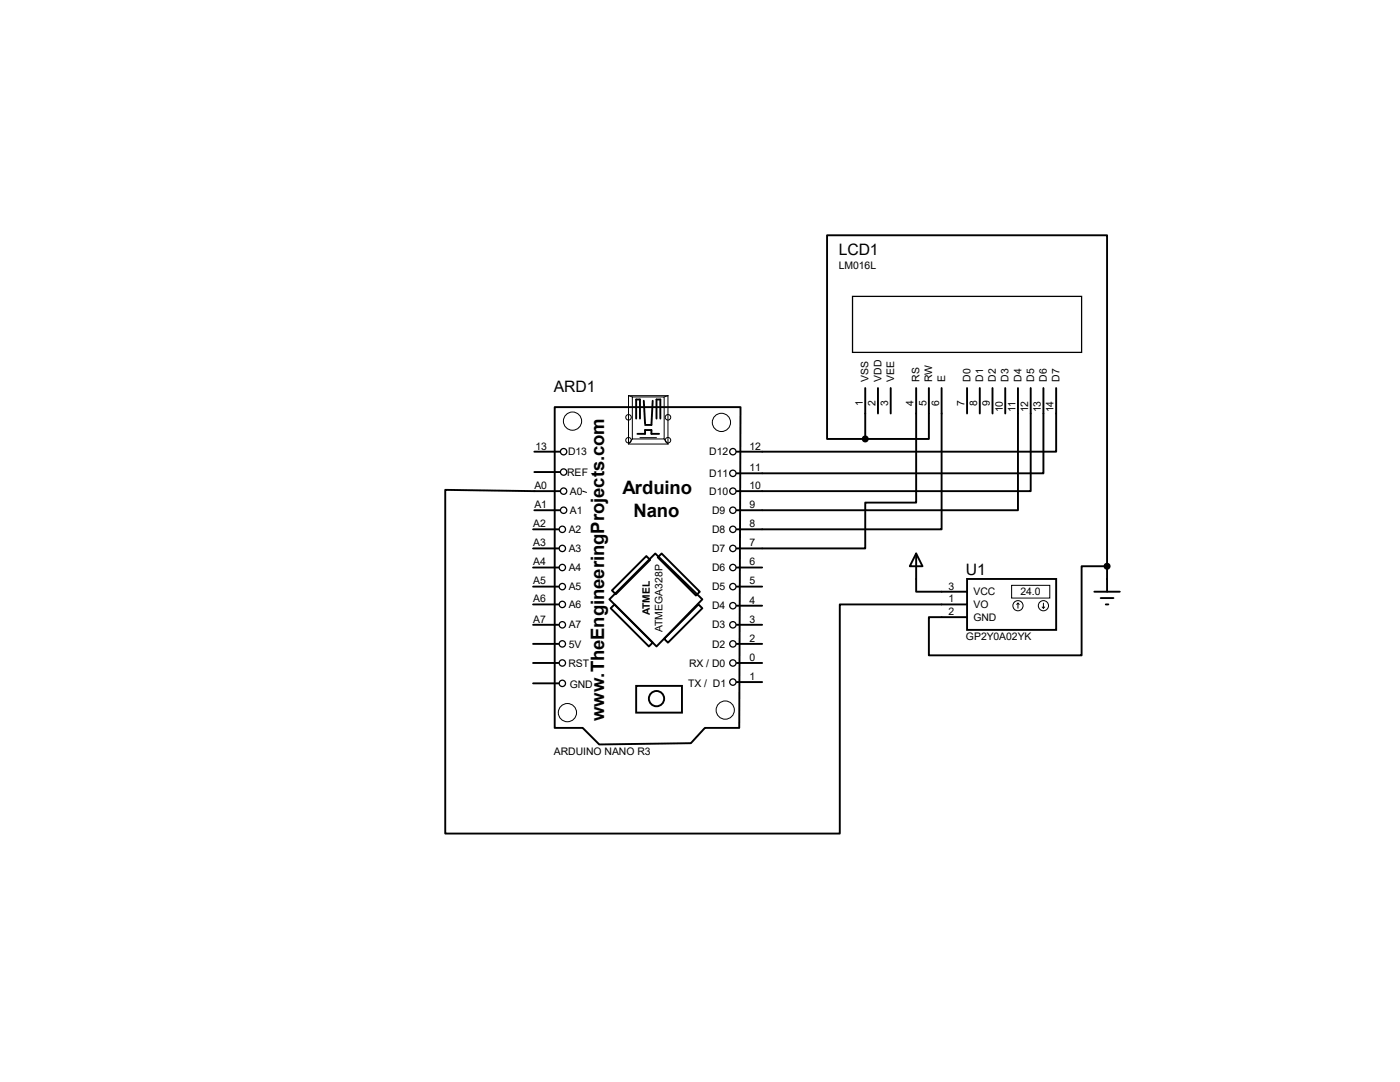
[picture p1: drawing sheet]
<svg xmlns="http://www.w3.org/2000/svg" width="279mm" height="216mm" viewBox="0 0 279 216" stroke-linecap="round" stroke-linejoin="round" font-family="sans-serif">
<g fill="none" stroke="#000" stroke-width=".38">
<path d="M128.5 80l.2 4.5M130.3 80l-.3 4.8h-1.3M172.7 77.4v10.2M175.2 77.4v5.1M177.8 77.4v5.1M182.8 77.4v22.9h-10.1v9.1h-25.7M185.4 77.4v10.2h-12.7M187.9 77.4v28.2h-40.9M193 77.4v5.1M195.5 77.4v5.1M198.1 77.4v5.1M200.6 77.4v5.1"/>
<path d="M203.2 77.4v24.4h-56.2M205.7 77.4v20.6h-58.7M208.2 77.4v17h-61.2M210.8 77.4v12.7h-63.8M106.6 90.1h5.1M106.6 94.2h5.1M110.7 81.2h37.1l-.3 64h-6.8l-2.8 3.1-18.3 .2-3.3-3.3h-5.6zM111.7 98l-22.8-.3v68.6h78.7v-45.7h25.4M127 83.5v-3.8h.7v3.8M127.2 86.6h1.5v-.8h1.3v.8h1.5M131 83.5v-3.8h.8v3.8M172.7 87.6h-7.6v-40.7h55.8v66.1"/>
<path d="M106.4 117.1h5.1M106.4 113.2h5.1M106.4 109.4h5.1M106.4 105.6h5.1M106.6 101.8h5.1M129 111l.8 .7-6.9 6.9-.8-.8zM130.8 110.4l9.4 9.2-9.2 9.4-9.4-9.4zM131.3 111.2l.7-.8 7.7 7.7-.8 .7zM147 117.1h5.1M147 113.2h5.1M182.8 110.4l1.3 2.6h-2.5zM182.8 110.4v7.7h10.2"/>
<path d="M193 115.5h17.8v10.2h-17.8zM218.4 118.1h5.1M219.7 119.3h2.5M220.9 113h-5v17.8h-30.5v-7.7h7.6M220.9 113v5.1M106.4 120.6h5.1M106.4 132.3h5.1M106.4 128.5h5.1M106.4 124.7h5.1M106.4 136.4h5.1M122.6 120.6l7.7 7.6-.8 .8-7.6-7.6zM127 136.9h9.1v5.3h-9.1z"/>
<path d="M132.5 127.5l6.9-6.9 .8 .8-6.9 6.8zM147 132.3h5.1M147 136.1h5.1M147 128.5h5.1M147 124.7h5.1M147 120.9h5.1M220.7 120.6h.5"/>
<circle cx="131" cy="139.4" r="1.52"/>
</g>
<g fill="none" stroke="#000" stroke-width=".25">
<path d="M170.1 59.1h45.8v11.2h-45.8z"/>
<circle cx="112.5" cy="90.1" r=".64"/>
<circle cx="112.5" cy="98" r=".64"/>
<circle cx="112.5" cy="94.2" r=".64"/>
<circle cx="146.3" cy="94.4" r=".64"/>
<circle cx="146.3" cy="98" r=".64"/>
<circle cx="146.3" cy="90.1" r=".64"/>
<circle cx="112.2" cy="117.1" r=".64"/>
<circle cx="112.2" cy="105.6" r=".64"/>
<circle cx="112.2" cy="113.2" r=".64"/>
<circle cx="112.2" cy="109.4" r=".64"/>
<circle cx="112.5" cy="101.8" r=".64"/>
<circle cx="146.3" cy="101.8" r=".64"/>
<circle cx="146.3" cy="109.4" r=".64"/>
<circle cx="146.3" cy="105.6" r=".64"/>
<circle cx="146.3" cy="117.1" r=".64"/>
<circle cx="146.3" cy="113.2" r=".64"/>
<circle cx="112.2" cy="132.3" r=".64"/>
<circle cx="112.2" cy="136.4" r=".64"/>
<circle cx="112.2" cy="120.6" r=".64"/>
<circle cx="112.2" cy="128.5" r=".64"/>
<circle cx="112.2" cy="124.7" r=".64"/>
<circle cx="146.3" cy="124.7" r=".64"/>
<circle cx="146.3" cy="128.5" r=".64"/>
<circle cx="146.3" cy="132.3" r=".64"/>
<circle cx="146.3" cy="136.1" r=".64"/>
<circle cx="146.3" cy="120.9" r=".64"/>
</g>
<g fill="none" stroke="#000" stroke-width=".2">
<path d="M125.4 79h7.9v9.6h-7.9zM125.5 79l.7 .2M126.2 79.2h6.3v8.4h-6.3zM133.3 79l-.8 .2M116.3 98l.8 .3M126.2 87.6l-.8 1M127.7 87.3h3.3M132.5 87.6l.8 1M201.9 116.8h7.6v2.5h-7.6zM203.2 120.4l.2 .2M203.2 120.4l-.3 .2M203.2 120.4v1"/>
<path d="M208 121.1l.2 .3M208.2 120.4v1M208.5 121.1l-.3 .3"/>
<circle cx="114.3" cy="84" r="1.82"/>
<circle cx="125.4" cy="87.8" r=".55"/>
<circle cx="125.4" cy="83.3" r=".55"/>
<circle cx="133.3" cy="83.3" r=".55"/>
<circle cx="133.3" cy="87.8" r=".55"/>
<circle cx="144" cy="84.3" r="1.82"/>
<circle cx="203.2" cy="120.9" r="1.02"/>
<circle cx="208.2" cy="120.9" r="1.02"/>
<circle cx="113.2" cy="142.2" r="1.82"/>
<circle cx="144.7" cy="141.7" r="1.82"/>
</g>
<g fill="#000" stroke="#000" stroke-width=".38">
<circle cx="172.7" cy="87.6" r=".51"/>
<circle cx="220.9" cy="113" r=".51"/>
</g>
<g font-size="3.7">
<text x="124.2" y="98.6">Arduino</text>
<text x="126.4" y="103.2">Nano</text>
<text x="120.6" y="143.9" transform="rotate(-90 120.6 143.9)">www.TheEngineeringProjects.com</text>
</g>
<g font-size="3.1">
<text x="167.4" y="50.9">LCD1</text>
<text x="110.5" y="78.2">ARD1</text>
<text x="192.8" y="114.6">U1</text>
</g>
<g font-size="2.1">
<text x="167.4" y="53.8">LM016L</text>
<text x="173.4" y="76.2" transform="rotate(-90 173.4 76.2)">VSS</text>
<text x="175.9" y="76.2" transform="rotate(-90 175.9 76.2)">VDD</text>
<text x="178.4" y="76.2" transform="rotate(-90 178.4 76.2)">VEE</text>
<text x="183.5" y="76.2" transform="rotate(-90 183.5 76.2)">RS</text>
<text x="186.1" y="76.2" transform="rotate(-90 186.1 76.2)">RW</text>
<text x="188.6" y="76.2" transform="rotate(-90 188.6 76.2)">E</text>
<text x="193.7" y="76.2" transform="rotate(-90 193.7 76.2)">D0</text>
<text x="196.2" y="76.2" transform="rotate(-90 196.2 76.2)">D1</text>
<text x="198.8" y="76.2" transform="rotate(-90 198.8 76.2)">D2</text>
<text x="201.3" y="76.2" transform="rotate(-90 201.3 76.2)">D3</text>
<text x="203.8" y="76.2" transform="rotate(-90 203.8 76.2)">D4</text>
<text x="206.4" y="76.2" transform="rotate(-90 206.4 76.2)">D5</text>
<text x="208.9" y="76.2" transform="rotate(-90 208.9 76.2)">D6</text>
<text x="211.5" y="76.2" transform="rotate(-90 211.5 76.2)">D7</text>
<text x="172.2" y="81.1" transform="rotate(-90 172.2 81.1)">1</text>
<text x="174.7" y="81.1" transform="rotate(-90 174.7 81.1)">2</text>
<text x="177.3" y="81.1" transform="rotate(-90 177.3 81.1)">3</text>
<text x="182.3" y="81.1" transform="rotate(-90 182.3 81.1)">4</text>
<text x="184.9" y="81.1" transform="rotate(-90 184.9 81.1)">5</text>
<text x="187.4" y="81.1" transform="rotate(-90 187.4 81.1)">6</text>
<text x="192.5" y="81.1" transform="rotate(-90 192.5 81.1)">7</text>
<text x="195" y="81.1" transform="rotate(-90 195 81.1)">8</text>
<text x="197.6" y="81.1" transform="rotate(-90 197.6 81.1)">9</text>
<text x="200.1" y="82.3" transform="rotate(-90 200.1 82.3)">10</text>
<text x="202.7" y="82.1" transform="rotate(-90 202.7 82.1)">11</text>
<text x="205.2" y="82.3" transform="rotate(-90 205.2 82.3)">12</text>
<text x="207.7" y="82.3" transform="rotate(-90 207.7 82.3)">13</text>
<text x="210.3" y="82.3" transform="rotate(-90 210.3 82.3)">14</text>
<text x="106.8" y="89.7">13</text>
<text x="149.6" y="89.7">12</text>
<text x="113.2" y="94.9">REF</text>
<text x="113.4" y="90.8">D13</text>
<text x="141.6" y="90.8">D12</text>
<text x="141.6" y="95.2">D11</text>
<text x="149.6" y="94">11</text>
<text x="106.6" y="101.4">A1</text>
<text x="106.6" y="97.6">A0</text>
<text x="113.7" y="98.7">A0</text>
<text x="141.6" y="98.7">D10</text>
<text x="149.6" y="101.4">9</text>
<text x="149.6" y="97.6">10</text>
<text x="106.4" y="105.2">A2</text>
<text x="113.5" y="106.3">A2</text>
<text x="113.7" y="102.5">A1</text>
<text x="142.1" y="102.5">D9</text>
<text x="142.1" y="106.3">D8</text>
<text x="149.6" y="105.2">8</text>
<text x="106.4" y="112.8">A4</text>
<text x="106.4" y="109">A3</text>
<text x="113.5" y="114">A4</text>
<text x="113.5" y="110.2">A3</text>
<text x="142.1" y="110.2">D7</text>
<text x="142.1" y="114">D6</text>
<text x="149.6" y="112.8">6</text>
<text x="149.6" y="109">7</text>
<text x="106.4" y="116.6">A5</text>
<text x="113.5" y="117.8">A5</text>
<text x="142.1" y="117.8">D5</text>
<text x="149.6" y="116.6">5</text>
<text x="189.3" y="117.6">3</text>
<text x="194.3" y="118.8">VCC</text>
<text x="203.7" y="118.8">24.0</text>
<text x="106.4" y="120.2">A6</text>
<text x="106.4" y="124.2">A7</text>
<text x="113.5" y="125.4">A7</text>
<text x="113.5" y="121.3">A6</text>
<text x="142.1" y="121.6">D4</text>
<text x="142.1" y="125.4">D3</text>
<text x="149.6" y="124.2">3</text>
<text x="149.6" y="120.4">4</text>
<text x="189.3" y="120.2">1</text>
<text x="189.3" y="122.7">2</text>
<text x="194.3" y="121.3">VO</text>
<text x="194.3" y="123.9">GND</text>
<text x="113.5" y="129.2">5V</text>
<text x="132.2" y="126.1" transform="rotate(-90 132.2 126.1)">ATMEGA328P</text>
<text x="142.1" y="129.2">D2</text>
<text x="149.6" y="131.9">0</text>
<text x="149.6" y="128.1">2</text>
<text x="192.8" y="127.8">GP2Y0A02YK</text>
<text x="113.5" y="133">RST</text>
<text x="113.7" y="137.3">GND</text>
<text x="137.3" y="137.1">TX / D1</text>
<text x="137.5" y="133">RX / D0</text>
<text x="149.6" y="135.7">1</text>
<text x="110.5" y="150.6">ARDUINO NANO R3</text>
</g>
<text font-size="2" x="129.7" y="122.8" transform="rotate(-90 129.7 122.8)">ATMEL</text>
</svg>
